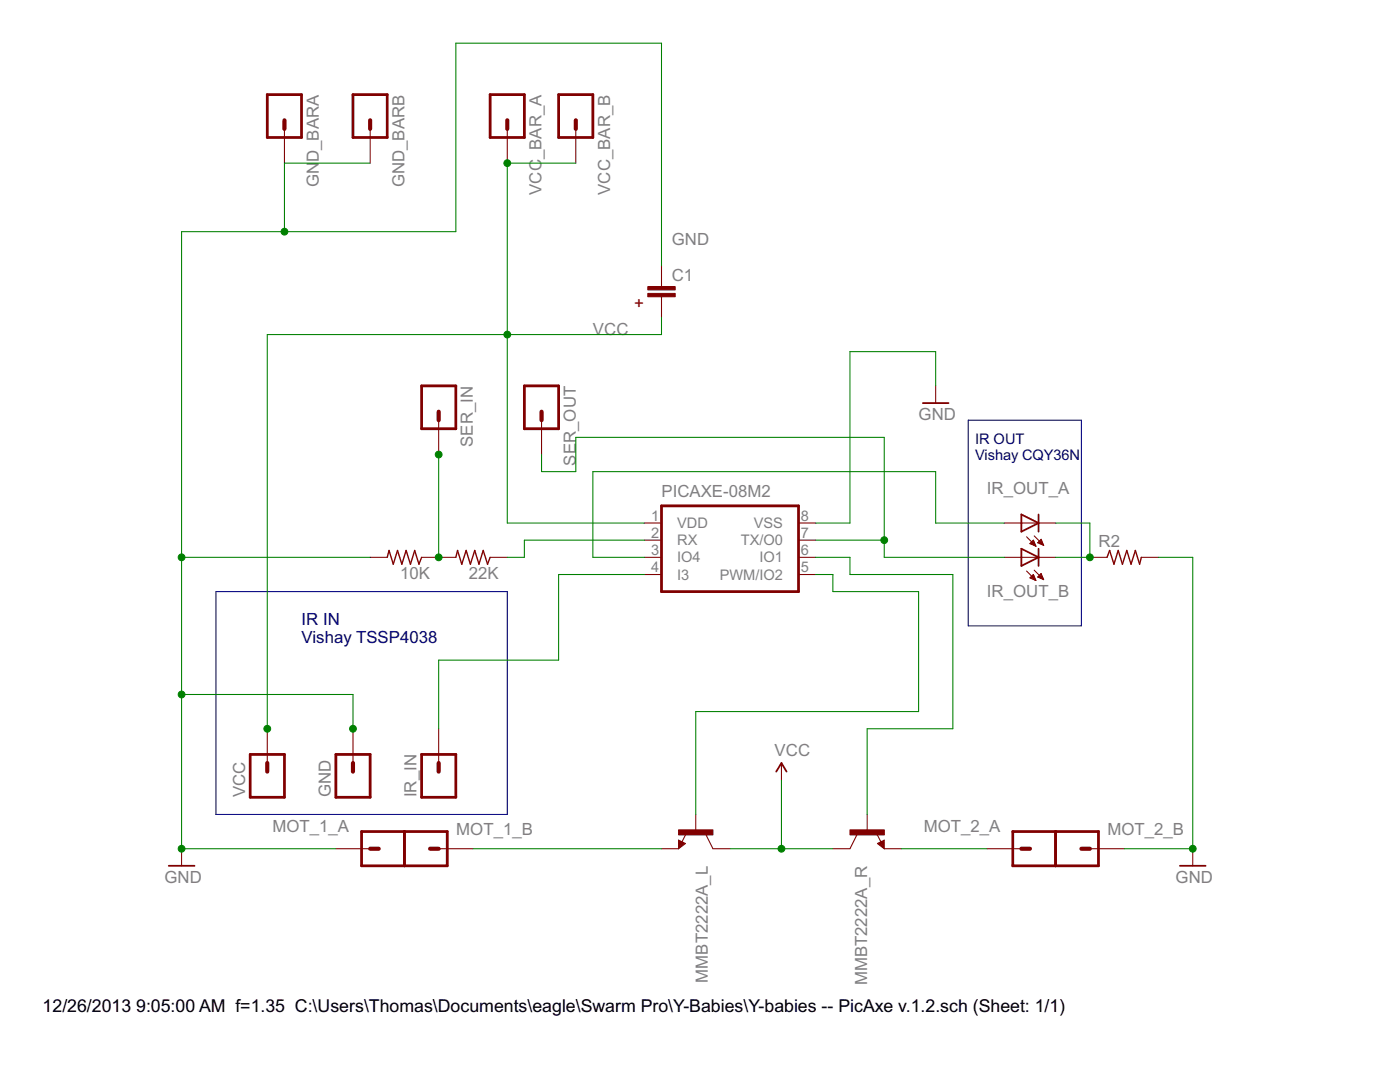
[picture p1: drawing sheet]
<svg xmlns="http://www.w3.org/2000/svg" width="279mm" height="216mm" viewBox="0 0 279 216" stroke-linecap="round" stroke-linejoin="round" font-family="sans-serif">
<g fill="none" stroke="#800000" stroke-width=".21">
<path d="M56.8 25.7v6.9M73.9 25.7v6.9M101.2 25.7v6.9M114.9 25.7v6.9M132 53.1v4.1M132 59.2v4.1M186.7 77v3.4M87.5 83.8v6.9M108.1 83.8v6.9M73.9 111.2h3.4M84.1 111.2h6.9M97.8 111.2h3.4"/>
<path d="M128.6 111.2h3.4M128.6 104.4h3.4M128.6 107.8h3.4M128.6 114.6h3.4M159.4 111.2h3.4M159.4 104.4h3.4M159.4 107.8h3.4M159.4 114.6h3.4M200.4 111.2h10.3M200.4 104.4h10.3M204.9 113.9l1.8 1.9M204.9 107.1l1.8 1.9"/>
<path d="M205.5 115.3l.7-.7 .5 1.2zM205.6 108.4h.9M205.7 115.2h.8M205.7 115.4h.8M205.7 108.3h.7M205.8 115h.6M205.9 108.6h.7M205.9 108.1h.5M206 114.9h.3M206.1 107.9h.2M206.1 115.5h.5M206.2 114.7h.1"/>
<path d="M206.2 107.8l.5 1.2-1.2-.5zM206.3 108.8h.4M206.4 113.8l1.9 1.9M206.4 106.9l1.9 1.9M206.5 115.7h.2M206.7 109h.1M207.1 108.3h.9M207.2 115h.8M207.2 115.2h.9M207.3 108.1h.7M207.4 114.9h.5M207.4 108.4h.7"/>
<path d="M207.5 107.9h.4M207.5 114.7h.4M207.6 115.4h.6M207.6 107.8h.2M207.7 114.5h.1M207.8 114.4l.5 1.3-1.2-.6zM207.8 107.6l.5 1.2-1.2-.5zM207.8 108.6h.4M208 115.5h.2M208.2 108.8h.1M217.5 111.2h3.4M227.8 111.2h3.4"/>
<path d="M53.3 145.4v6.9M70.4 145.4v6.9M87.5 145.4v6.9M156 152.3v3.4M36.2 169.4v3.4M67 169.4h6.9M87.5 169.4h6.9M132 169.4h3.4M135.4 167.6l1.4 .7-1.4 1.1zM136.9 166.3l-.8 1.7M138.9 162.5v3.4M140.9 166.6l1.4 2.8h3.4"/>
<path d="M171 166.6l-1.4 2.8h-3.4M173.1 162.5v3.4M175 166.3l.8 1.7M175.1 168.3l1.4-.7v1.8zM176.5 169.4h3.4M197 169.4h6.8M217.5 169.4h6.9M238 169.4v3.4"/>
</g>
<path d="M184.2 80.4h5.1M203.8 109.5l3.5 1.7-3.5 1.7zM203.8 102.7l3.5 1.7-3.5 1.7zM207.3 102.7v3.4M207.3 109.5v3.4M154.9 154l1.1-1.7 1 1.7M33.7 172.8h5.1M135.6 168v1l.9-.7-.7-.3v.5l.3-.2M176.3 168v1l-.8-.7 .6-.3v.5l-.3-.2M235.5 172.8h5.1" fill="none" stroke="#800000" stroke-width=".36"/>
<g fill="#800000" stroke="#800000" stroke-width=".2">
<path d="M135.4 165.6h6.9v1h-6.9z"/>
<path d="M169.6 165.6h6.9v1h-6.9z"/>
<path d="M129.3 58.5h5.4v.7h-5.4z"/>
<path d="M129.3 57.2h5.4v.6h-5.4z"/>
</g>
<g fill="none" stroke="#800000" stroke-width=".55">
<path d="M53.3 18.9h6.9v8.5h-6.9zM70.4 18.9h6.9v8.5h-6.9zM97.8 18.9h6.8v8.5h-6.8zM111.5 18.9h6.8v8.5h-6.8zM84.1 77h6.9v8.6h-6.9zM104.6 77h6.9v8.6h-6.9zM132 100.9h27.4v17.1h-27.4zM49.9 150.5h6.9v8.6h-6.9zM67 150.5h6.9v8.6h-6.9zM84.1 150.5h6.9v8.6h-6.9zM72.2 165.9h17.1v6.9h-17.1zM80.7 165.9v6.9"/>
<path d="M202.1 165.9h17.1v6.9h-17.1zM210.7 165.9v6.9"/>
</g>
<g fill="none" stroke="#800000" stroke-width=".83">
<path d="M56.8 24v1.7M73.9 24v1.7M101.2 24v1.7M114.9 24v1.7M87.5 82.1v1.7M108.1 82.1v1.7M53.3 152.3v1.7M70.4 152.3v1.7M87.5 152.3v1.7M73.9 169.4h1.7M85.8 169.4h1.7M203.8 169.4h1.7"/>
<path d="M215.8 169.4h1.7"/>
</g>
<path d="M77.3 111.2l.3-1.4 .9 2.8 .8-2.8 .9 2.8 .8-2.8 .9 2.8 .9-2.8 .8 2.8 .5-1.4M91 111.2l.3-1.4 .9 2.8 .8-2.8 .9 2.8 .8-2.8 .9 2.8 .8-2.8 .9 2.8 .5-1.4M220.9 111.2l.5-1.4 .9 2.8 .9-2.8 .8 2.8 .9-2.8 .8 2.8 .9-2.8 .8 2.8 .4-1.4" fill="none" stroke="#800000" stroke-width=".28"/>
<path d="M193.2 83.8h22.6v41.1h-22.6zM43.1 118h58.1v44.5h-58.1z" fill="none" stroke="#000080" stroke-width=".21"/>
<g fill="none" stroke="#008000" stroke-width=".21">
<path d="M73.9 32.6h-17.1v13.6M114.9 32.6h-13.7v71.8h27.4M132 53.1v-44.5h-41v37.6h-54.8v123.2h30.8M132 63.3v3.5h-78.7v78.6M186.7 77v-6.8h-17.1v34.2h-6.8M87.5 90.7v20.5M108.1 90.7v3.4h6.8v-6.8h61.6v23.9h23.9M36.2 111.2h37.7M128.6 114.6h-17.1v17.1h-24v13.7M128.6 107.8h-24v3.4h-3.4M162.8 114.6h3.4v3.4h17.1v24h-44.4v20.5M162.8 111.2h6.8v3.4h20.6v30.8h-17.1v17.1"/>
<path d="M162.8 107.8h13.7M200.4 104.4h-13.7v-10.3h-68.4v17.1h10.3M210.7 104.4h6.8v6.8h-6.8M231.2 111.2h6.8v58.2h-13.6M36.2 138.6h34.2v6.8M156 155.7v13.7M94.4 169.4h37.6M145.7 169.4h20.5M179.9 169.4h17.1"/>
</g>
<g fill="#008000" stroke="#008000" stroke-width=".2">
<circle cx="156" cy="169.4" r=".68"/>
<circle cx="101.2" cy="66.8" r=".68"/>
<circle cx="53.3" cy="145.4" r=".68"/>
<circle cx="101.2" cy="32.6" r=".68"/>
<circle cx="36.2" cy="111.2" r=".68"/>
<circle cx="36.2" cy="138.6" r=".68"/>
<circle cx="70.4" cy="145.4" r=".68"/>
<circle cx="36.2" cy="169.4" r=".68"/>
<circle cx="56.8" cy="46.2" r=".68"/>
<circle cx="238" cy="169.4" r=".68"/>
<circle cx="176.5" cy="107.8" r=".68"/>
<circle cx="87.5" cy="111.2" r=".68"/>
<circle cx="87.5" cy="90.7" r=".68"/>
<circle cx="217.5" cy="111.2" r=".68"/>
</g>
<g font-size="4">
<text x="8.5" y="202">12/26/2013</text>
<text x="27.2" y="202">9:05:00 AM f=1.35 C:\Users\Thomas\Documents\eagle\Swarm Pro\Y-Babies\Y-babies -- PicAxe v.1.2.sch (Sheet: 1/1)</text>
</g>
<g font-size="3.7" fill="#808080">
<text x="63.6" y="32.3" transform="rotate(-90 63.6 32.3)">D_BARA</text>
<text x="108.1" y="31.8" transform="rotate(-90 108.1 31.8)">_BAR_A</text>
<text x="63.6" y="37.4" transform="rotate(-90 63.6 37.4)">GN</text>
<text x="80.7" y="37.4" transform="rotate(-90 80.7 37.4)">GND_BARB</text>
<text x="108.1" y="38.9" transform="rotate(-90 108.1 38.9)">VCC</text>
<text x="121.7" y="38.9" transform="rotate(-90 121.7 38.9)">VCC_BAR_B</text>
<text x="134.1" y="49">GND</text>
<text x="134.1" y="56">C1</text>
<text x="118.3" y="66.8">VCC</text>
<text x="183.3" y="83.9">GND</text>
<text x="94.4" y="89.2" transform="rotate(-90 94.4 89.2)">SER_IN</text>
<text x="114.9" y="92.9" transform="rotate(-90 114.9 92.9)">SER_OUT</text>
<text x="132" y="99.2">PICAXE-08M2</text>
<text x="197" y="98.6">IR_OUT_A</text>
<text x="219.2" y="109.2">R2</text>
<text x="79.9" y="115.6">10K</text>
<text x="93.6" y="115.6">22K</text>
<text x="197" y="119.1">IR_OUT_B</text>
<text x="154.6" y="150.9">VCC</text>
<text x="48.9" y="159.1" transform="rotate(-90 48.9 159.1)">VCC</text>
<text x="66" y="159.1" transform="rotate(-90 66 159.1)">GND</text>
<text x="83.1" y="159.1" transform="rotate(-90 83.1 159.1)">IR_IN</text>
<text x="54.4" y="165.9">MOT_1_A</text>
<text x="91.1" y="166.6">MOT_1_B</text>
<text x="184.3" y="165.9">MOT_2_A</text>
<text x="221" y="166.6">MOT_2_B</text>
<text x="32.8" y="176.2">GND</text>
<text x="234.6" y="176.2">GND</text>
<text x="141.2" y="196.1" transform="rotate(-90 141.2 196.1)">MMBT2222A_L</text>
<text x="173.1" y="196.6" transform="rotate(-90 173.1 196.6)">MMBT2222A_R</text>
</g>
<text font-size="3.7" fill="#800000" x="126.5" y="61.6">+</text>
<g font-size="3.7" fill="#000080">
<text x="60.2" y="124.7">IR IN</text>
<text x="60.2" y="128.3">Vishay TSSP4038</text>
</g>
<g font-size="3.3" fill="#000080">
<text x="194.6" y="88.6">IR OUT</text>
<text x="194.6" y="91.7">Vishay CQY36N</text>
</g>
<g font-size="3.3" fill="#808080">
<text x="129.9" y="107.3">2</text>
<text x="129.9" y="103.9">1</text>
<text x="135.2" y="105.4">VDD</text>
<text x="150.4" y="105.4">VSS</text>
<text x="159.9" y="103.9">8</text>
<text x="159.9" y="107.3">7</text>
<text x="129.9" y="110.7">3</text>
<text x="135.2" y="108.8">RX</text>
<text x="135.2" y="112.2">IO4</text>
<text x="147.8" y="108.8">TX/O0</text>
<text x="151.5" y="112.2">IO1</text>
<text x="159.9" y="110.7">6</text>
<text x="129.9" y="114.2">4</text>
<text x="135.2" y="115.7">I3</text>
<text x="143.7" y="115.7">PWM/IO2</text>
<text x="159.9" y="114.2">5</text>
</g>
</svg>
